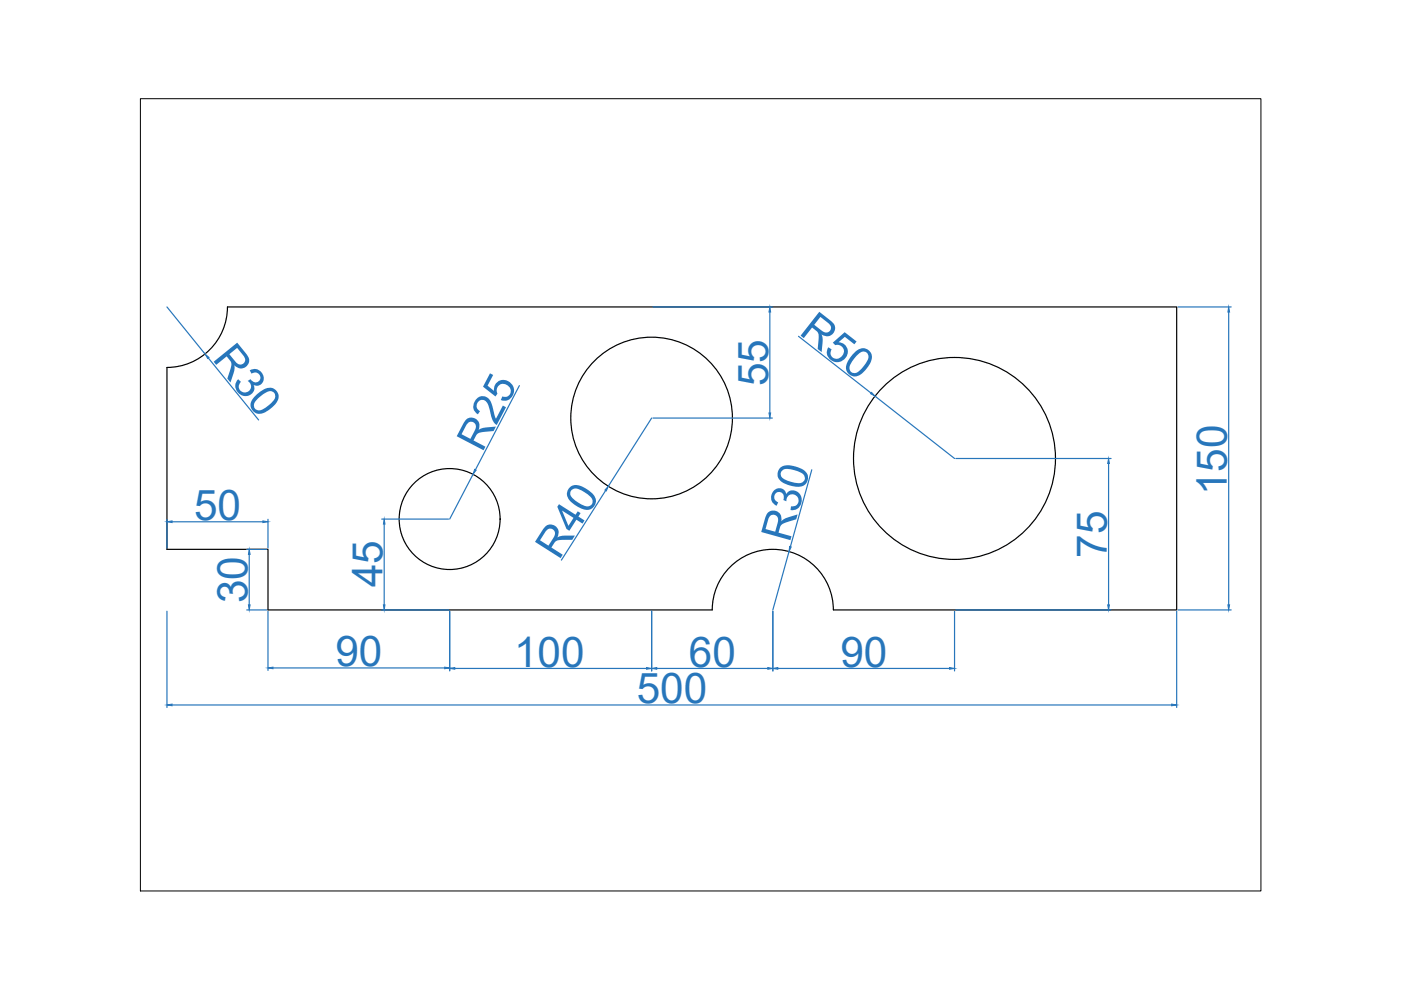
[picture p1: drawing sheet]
<svg xmlns="http://www.w3.org/2000/svg" width="297mm" height="210mm" viewBox="0 0 297 210" stroke-linecap="round" stroke-linejoin="round" font-family="sans-serif">
<!-- layer: 0 -->
<g fill="none" stroke="#000" stroke-width=".25">
<path d="M176.7 129.3a12.8 12.8 0 0 0-12.9-12.8 12.8 12.8 0 0 0-12.8 12.8h-94.2v-12.8h-21.4v-38.6a12.9 12.9 0 0 0 12.8-12.8h201.3v64.2h-72.8"/>
<circle cx="138.1" cy="88.6" r="17.1"/>
<circle cx="202.4" cy="97.2" r="21.4"/>
<circle cx="95.3" cy="110" r="10.7"/>
</g>
<g fill="none" stroke="#2776bb" stroke-width=".25">
<path d="M35.4 65.1l8.1 10M44.2 75.9l10.6 13.1M138.4 65.1h25.4M163.2 66.2v21.4M169.3 71.3l15.4 12M249.8 65.1h11.2M260.5 66.2v62M110.1 81.8l-9.3 17.8M138.2 88.6l-9.2 14.5M138.4 88.6h25.4M172.1 99.6l-4.5 16.3M185.5 84l16.9 13.2"/>
<path d="M202.7 97.2h32.9M235 98.3v29.9M35.4 110.1v6.1M36.5 110.6h19.2M52.3 116.5h4.2M52.8 117.6v10.6M56.8 110.1v6.1M80.9 110.1h14.2M81.5 111.1v17.1M100.3 100.6l-5 9.5M128.4 104l-9.4 14.8M167.3 116.9l-3.4 12.4"/>
<path d="M35.4 129.6v20.4M52.3 129.3h4.2M56.8 129.6v12.5M80.9 129.3h14.2M95.3 129.6v12.7M138.2 129.6v12.7M163.9 129.6v12.7M202.4 129.6v12.7M202.7 129.3h32.9M249.5 129.6v20.4M249.8 129.3h11.2M36.5 149.5h211.9"/>
<path d="M57.9 141.6h36.4M96.4 141.7h40.7M139.2 141.7h23.6M164.9 141.7h36.4"/>
</g>
<g fill="#2776bb" stroke="#2776bb" stroke-width=".21">
<path d="M35.4 110.6l1.1-.2v.4z"/>
<path d="M55.7 110.4l1.1 .2-1.1 .2z"/>
<path d="M52.7 128.2h.3l-.2 1.1z"/>
<path d="M52.8 116.5l.2 1.1h-.3z"/>
<path d="M56.8 141.6l1.1-.2v.4z"/>
<path d="M94.3 141.4l1 .2-1 .2z"/>
<path d="M81.5 110.1l.1 1h-.3z"/>
<path d="M81.3 128.2h.3l-.1 1.1z"/>
<path d="M163 87.6h.4l-.2 1z"/>
<path d="M163.2 65.1l.2 1.1h-.4z"/>
<path d="M137.1 141.5l1.1 .2-1.1 .2z"/>
<path d="M95.3 141.7l1.1-.2v.4z"/>
<path d="M162.8 141.5l1.1 .2-1.1 .2z"/>
<path d="M138.2 141.7l1-.2v.4z"/>
<path d="M163.9 141.7l1-.2v.4z"/>
<path d="M201.3 141.5l1.1 .2-1.1 .2z"/>
<path d="M235 97.2l.2 1.1h-.3z"/>
<path d="M234.9 128.2h.3l-.2 1.1z"/>
<path d="M260.5 65.1l.2 1.1h-.4z"/>
<path d="M260.3 128.2h.4l-.2 1.1z"/>
<path d="M248.4 149.3l1.1 .2-1.1 .1z"/>
<path d="M35.4 149.5l1.1-.2v.3z"/>
<path d="M43.5 75.1l.8 .7-.3 .2z"/>
<path d="M100.6 99.5l.4 .2-.7 .9z"/>
<path d="M129 103.1l-.4 1-.3-.2z"/>
<path d="M167.4 115.9l.4 .1-.5 .9z"/>
<path d="M184.8 83.2l.7 .8-.9-.5z"/>
</g>
<path d="M29.8 20.9h237.5v168h-237.5z" fill="none" stroke="#000" stroke-width=".21"/>
<g font-size="9" fill="#2776bb">
<text x="169.2" y="70.7" transform="rotate(38 169.2 70.7)">R50</text>
<text x="44.9" y="76.2" transform="rotate(51 44.9 76.2)">R30</text>
<text x="162.8" y="81.9" transform="rotate(-90 162.8 81.9)">55</text>
<text x="102.2" y="96.1" transform="rotate(-62 102.2 96.1)">R25</text>
<text x="260.1" y="105" transform="rotate(-90 260.1 105)">150</text>
<text x="41.1" y="110.3">50</text>
<text x="118.5" y="118.9" transform="rotate(-58 118.5 118.9)">R40</text>
<text x="167.4" y="115.2" transform="rotate(-74 167.4 115.2)">R30</text>
<text x="234.7" y="118.3" transform="rotate(-90 234.7 118.3)">75</text>
<text x="81.1" y="124.6" transform="rotate(-90 81.1 124.6)">45</text>
<text x="52.5" y="127.9" transform="rotate(-90 52.5 127.9)">30</text>
<text x="71.1" y="141.2">90</text>
<text x="109" y="141.3">100</text>
<text x="146.1" y="141.3">60</text>
<text x="178.2" y="141.3">90</text>
<text x="135" y="149.1">500</text>
</g>
</svg>
